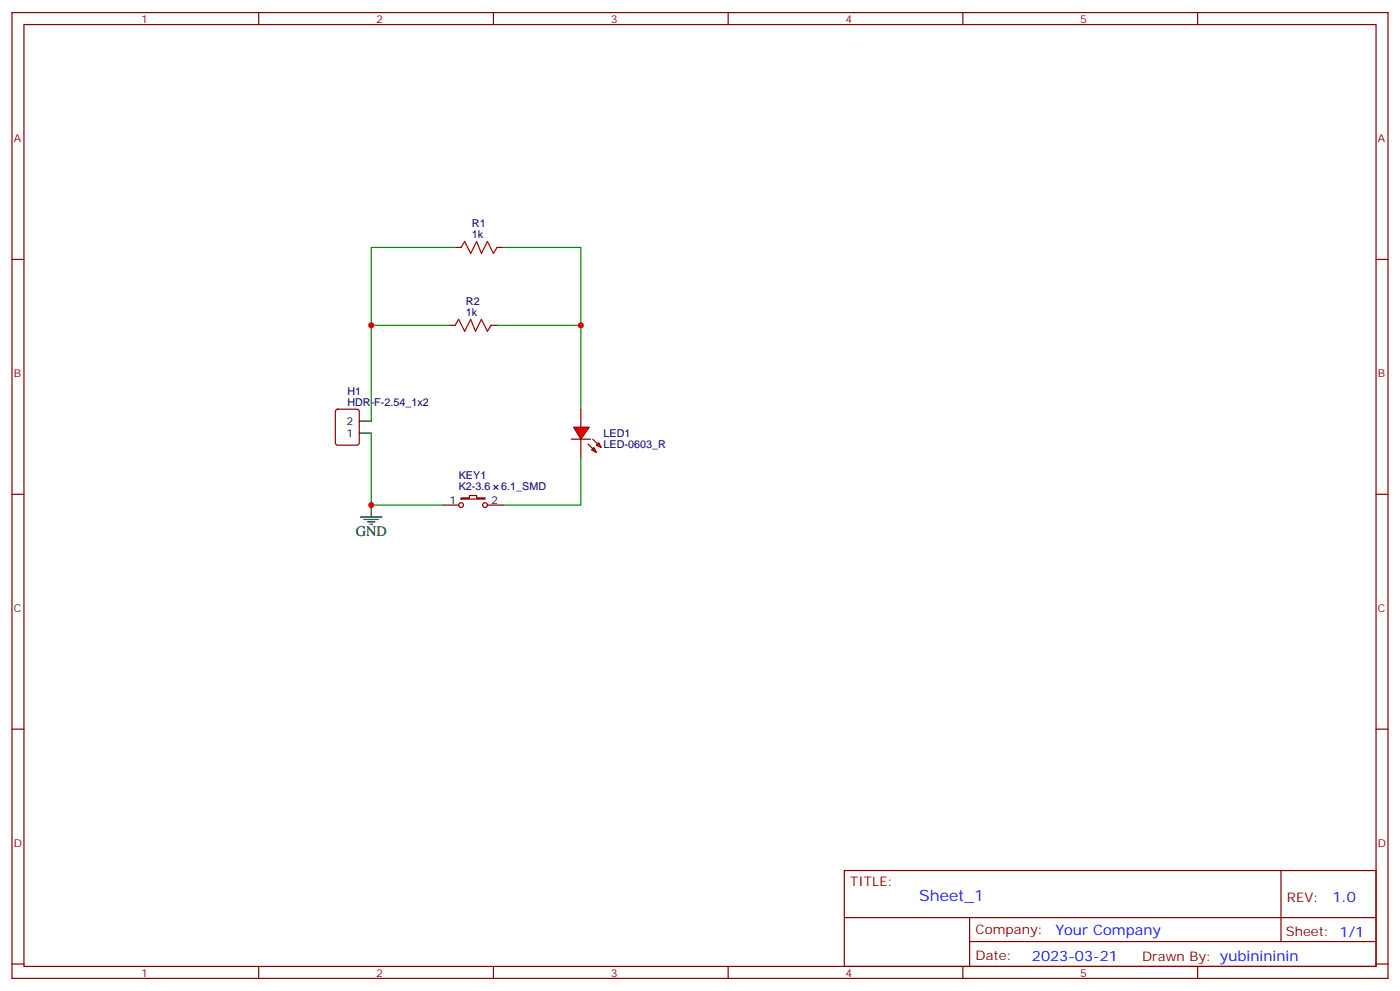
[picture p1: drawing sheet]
<svg xmlns="http://www.w3.org/2000/svg" width="412mm" height="292mm" viewBox="0 0 412 292" stroke-linecap="round" stroke-linejoin="round" font-family="sans-serif">
<g fill="none" stroke="#870000" stroke-width=".35">
<path d="M3.5 3.7h405.4v284.3h-405.4zM7.1 7.2h398.2v277.3h-398.2zM76.2 3.7v3.5M145.3 3.7v3.5M214.5 3.7v3.5M283.6 3.7v3.5M352.8 3.7v3.5M3.5 76.4h3.6M134.1 72.8h1.7M146.4 72.8h1.8M405.3 76.4h3.6M132.3 95.8h1.8"/>
<path d="M144.6 95.8h1.8M99 120.7l.5-.2h5.6l.7 .4v9.5l-.4 .6-5.9 .1-.7-.5v-9.4zM3.5 145.5h3.6M405.3 145.5h3.6M3.5 214.7h3.6M405.3 214.7h3.6M248.7 256.3h156.6v28.2h-156.6zM377.3 256.3v20.9M248.7 270.1h156.5M285.6 277.2h119.6M285.6 270.1v14.2M3.5 283.8h3.6"/>
<path d="M76.2 284.5v3.5M145.3 284.5v3.5M214.5 284.5v3.5M283.6 284.5v3.5M352.8 284.5v3.5M405.3 283.8h3.6"/>
</g>
<path d="M105.8 127.5h3.6M105.8 124h3.6" fill="none" stroke="#000" stroke-width=".35"/>
<path d="M135.8 72.8l1.1-1.7 1.7 3.5 1.8-3.5 1.4 3.5 1.8-3.5 1.7 3.5 1.1-1.8M134.1 95.8l1-1.8 1.8 3.5 1.7-3.5 1.5 3.5 1.7-3.5 1.8 3.5 1-1.7" fill="none" stroke="#a10000" stroke-width=".35"/>
<g fill="#f00" stroke="#870000" stroke-width=".35">
<path d="M169 125.8h4.6l-2.5 3.5z"/>
<path d="M168.3 129.3h5.6z"/>
</g>
<g fill="#870000" stroke="#870000" stroke-width=".35">
<path d="M174.6 129.3l1.4 1.4z"/>
<path d="M173.2 130.7l1.4 1.4z"/>
</g>
<g fill="#f00" stroke="#870000" stroke-width=".35">
<path d="M175.7 131.1l.7-.7 .7 1.4z"/>
<path d="M175 131.8l.7 1.4-1.4-.7z"/>
</g>
<g fill="none" stroke="#870000" stroke-width=".35">
<path d="M171.1 120.5v5.3M171.1 129.3v5.3M130.5 148.7h4.6M135.8 146.6h2.5v-.7h2.1v.7h2.5v.3h-7.1zM143.6 148.7h4.6"/>
<circle cx="135.8" cy="148.7" r=".71"/>
<circle cx="142.9" cy="148.7" r=".71"/>
</g>
<path d="M134.1 72.8h-24.7v23M148.2 72.8h22.9v23M132.3 95.8h-22.9v28.2M146.4 95.8h24.7v24.7M109.4 127.5v21.2h21.1M171.1 134.6v14.1h-22.9" fill="none" stroke="#008700" stroke-width=".35"/>
<path d="M106.2 152.2h6.3M107.2 152.9h4.3M108.3 153.6h2.1M109 154.3h.7M109.4 148.7v3.5" fill="none" stroke="#000" stroke-width=".35"/>
<g fill="#c00">
<circle cx="109.4" cy="95.8" r=".88"/>
<circle cx="171.1" cy="95.8" r=".88"/>
<circle cx="109.4" cy="148.7" r=".88"/>
</g>
<text font-size="4.6" fill="#00f" x="270.8" y="265.3">Sheet_1</text>
<text font-size="4.2" x="104.8" y="157.9">GND</text>
<g font-size="4.2" fill="#00f">
<text x="392.5" y="265.6">1.0</text>
<text x="310.9" y="275.1">Your Company</text>
<text x="304" y="282.9">2023-03-21</text>
</g>
<g font-size="3.9" fill="#800">
<text x="250.5" y="260.9">TITLE:</text>
<text x="379.1" y="265.6">REV:</text>
<text x="287.4" y="275.1">Company:</text>
<text x="378.7" y="275.7">Sheet: 1/1</text>
<text x="287.4" y="282.8">Date:</text>
<text x="336.4" y="282.8">Drawn By: yubinininin</text>
</g>
<g font-size="3.2" fill="#800">
<text x="41.6" y="6.7">1</text>
<text x="110.8" y="6.7">2</text>
<text x="179.9" y="6.7">3</text>
<text x="249.1" y="6.7">4</text>
<text x="318.2" y="6.7">5</text>
<text x="4.1" y="41.8">A</text>
<text x="405.9" y="41.8">A</text>
<text x="4.1" y="110.9">B</text>
<text x="405.9" y="110.9">B</text>
<text x="4.1" y="180.1">C</text>
<text x="405.9" y="180.1">C</text>
<text x="4.1" y="249.2">D</text>
<text x="405.9" y="249.2">D</text>
<text x="41.6" y="287.5">1</text>
<text x="110.8" y="287.5">2</text>
<text x="179.9" y="287.5">3</text>
<text x="249.1" y="287.5">4</text>
<text x="318.2" y="287.5">5</text>
</g>
<g font-size="3.2" fill="#000080">
<text x="139" y="70">1k</text>
<text x="139" y="66.9">R1</text>
<text x="137.2" y="89.8">R2</text>
<text x="137.2" y="93">1k</text>
<text x="102.3" y="119.4">HDR-F-2.54_1x2</text>
<text x="102.3" y="116.2">H1</text>
<text x="177.8" y="131.8">LED-0603_R</text>
<text x="177.8" y="128.6">LED1</text>
<text x="135.1" y="140.9">KEY1</text>
<text x="135.1" y="144.1">K2-3.6</text>
<text x="147.7" y="144.1">6.1_SMD</text>
</g>
<g font-size="3.2">
<text x="102.1" y="125.1">2</text>
<text x="102.1" y="128.6">1</text>
<text x="132.4" y="148.3">1</text>
<text x="144.6" y="148.3">2</text>
</g>
</svg>
